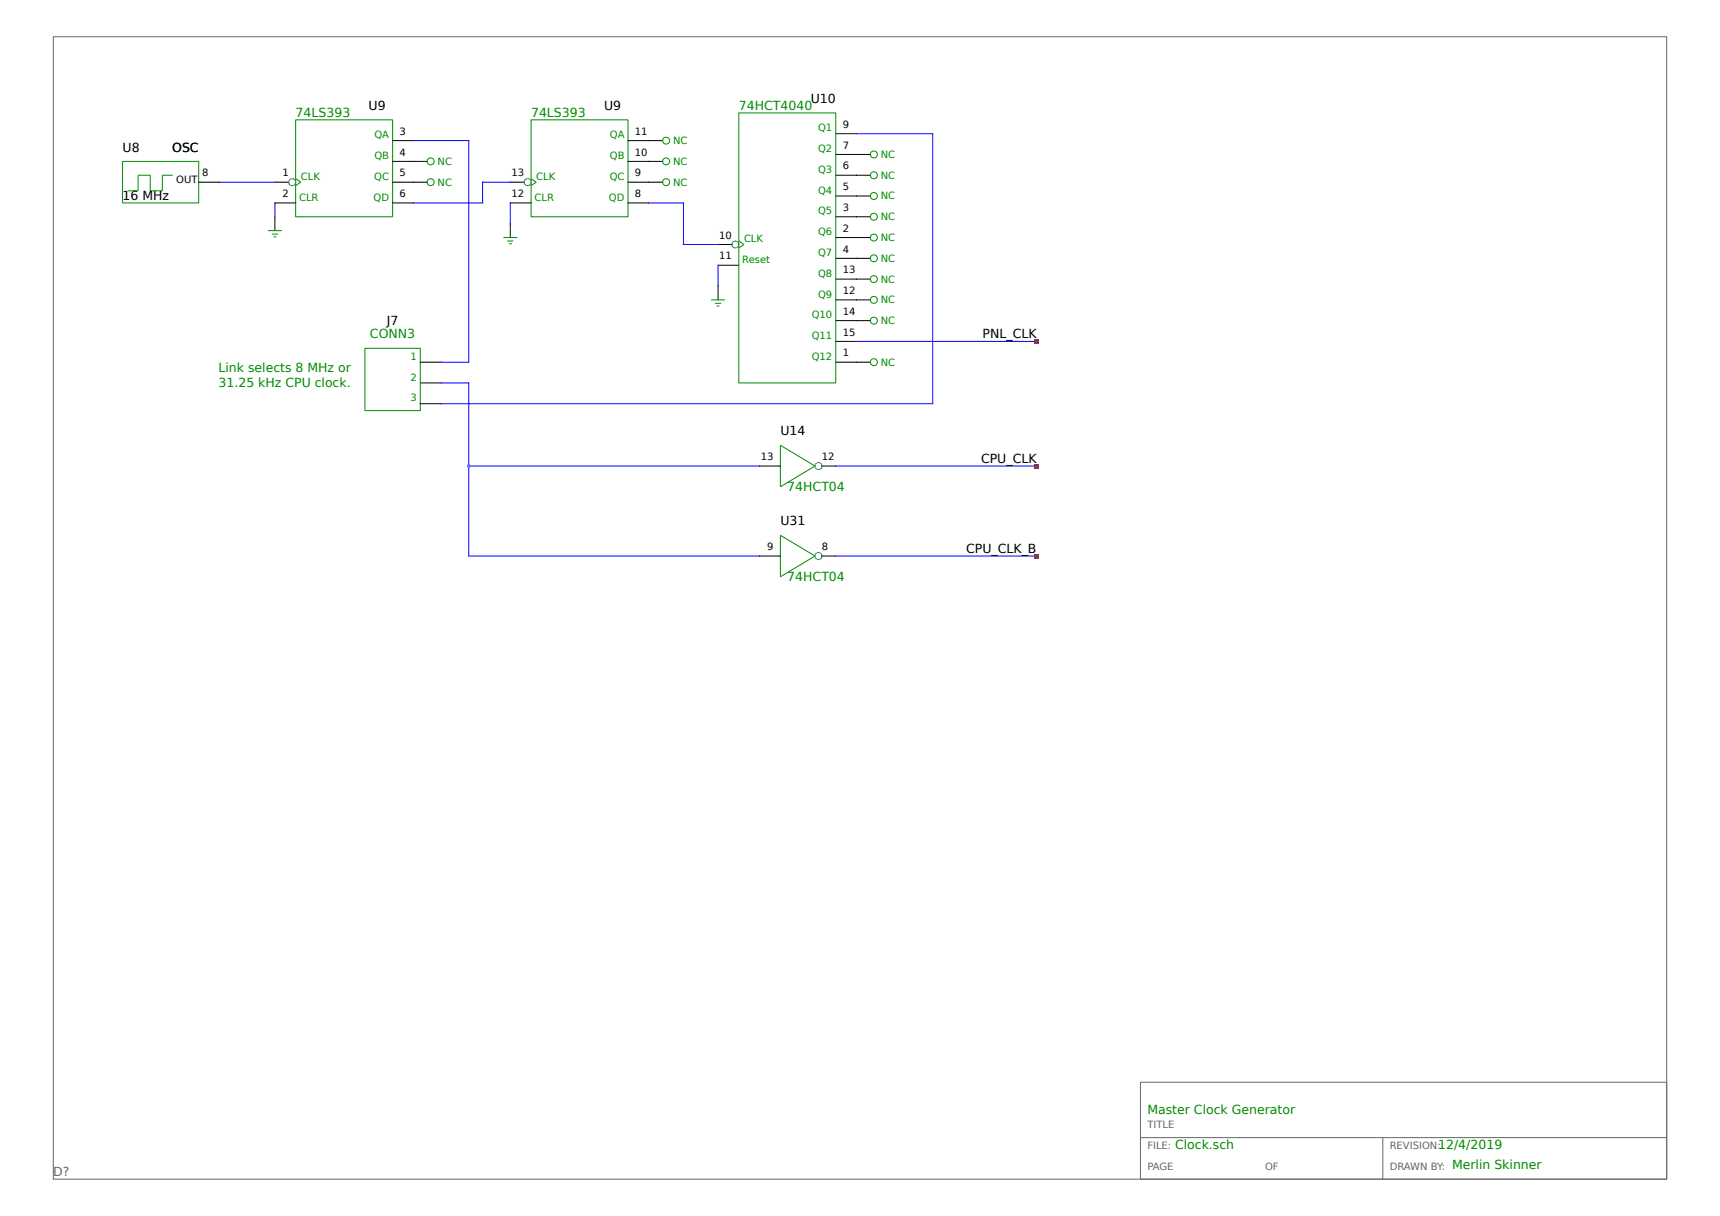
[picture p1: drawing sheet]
<svg xmlns="http://www.w3.org/2000/svg" width="297mm" height="210mm" viewBox="0 0 297 210" stroke-linecap="round" stroke-linejoin="round" font-family="sans-serif">
<path d="M9.2 6.3h278.6v197.3h-278.6zM196.9 186.9h90.9v16.7h-90.9zM196.9 196.5h90.9M238.8 196.5v7.1" fill="none" stroke="#666" stroke-width=".17"/>
<g fill="none" stroke="#008b00" stroke-width=".17">
<path d="M127.6 19.5h16.7v46.6h-16.7zM21.2 27.9h13.1v7.1h-13.1zM29.8 30.3h-1.8v2.7h-2.1v-2.7h-2.1v2.7h-1.7M46.3 39.8h2.4M51.1 20.7h16.7v16.7h-16.7zM51.1 30.9l.8 .6-.8 .6M91.7 30.9l.9 .6-.9 .6M91.7 20.7h16.7v16.7h-16.7zM46.9 40.4h1.1M47.2 40.9h.5M86.9 41h2.4M87.6 41.6h1.1"/>
<path d="M87.9 42.1h.5M122.8 51.8h2.4M123.5 52.4h1M123.7 52.9h.5M127.6 41.6l.9 .6-.9 .6M63 60.2h9.6v10.7h-9.6zM134.8 76.9l5.9 3.6-5.9 3.6zM134.8 92.4l5.9 3.6-5.9 3.6z"/>
<circle cx="74.4" cy="31.5" r=".6"/>
<circle cx="74.4" cy="27.9" r=".6"/>
<circle cx="115" cy="31.5" r=".6"/>
<circle cx="115" cy="27.9" r=".6"/>
<circle cx="115" cy="24.3" r=".6"/>
<circle cx="150.9" cy="37.4" r=".6"/>
<circle cx="150.9" cy="30.3" r=".6"/>
<circle cx="150.9" cy="33.9" r=".6"/>
<circle cx="150.9" cy="26.7" r=".6"/>
<circle cx="150.9" cy="55.4" r=".6"/>
<circle cx="150.9" cy="41" r=".6"/>
<circle cx="150.9" cy="44.6" r=".6"/>
<circle cx="150.9" cy="48.2" r=".6"/>
<circle cx="150.9" cy="51.8" r=".6"/>
<circle cx="150.9" cy="62.5" r=".6"/>
</g>
<g fill="none" stroke="#000" stroke-width=".17">
<path d="M34.3 31.5h3.6M47.5 31.5h2.4M47.5 35h3.6M47.5 37.4v2.4M67.8 24.3h3.6M67.8 31.5h6M67.8 27.9h6M67.8 35h3.6M88.1 31.5h2.4M88.1 35h3.6M88.1 38.6v2.4M108.4 24.3h6"/>
<path d="M108.4 31.5h6M108.4 27.9h6M108.4 35h3.6M144.3 23.1h3.6M144.3 26.7h6M144.3 30.3h6M144.3 33.9h6M144.3 37.4h6M124 42.2h2.4M124 45.8h3.6M124 49.4v2.4M144.3 41h6"/>
<path d="M144.3 44.6h6M144.3 48.2h6M144.3 51.8h6M144.3 55.4h6M144.3 59h3.6M72.6 62.5h3.6M72.6 66.1h3.6M72.6 69.7h3.6M144.3 62.5h6M131.2 80.5h3.6M131.2 96h3.6M141.9 80.5h2.4"/>
<path d="M141.9 96h2.4"/>
</g>
<g fill="none" stroke="#008b8b" stroke-width=".17">
<circle cx="50.4" cy="31.5" r=".6"/>
<circle cx="91.1" cy="31.5" r=".6"/>
<circle cx="127" cy="42.2" r=".6"/>
<circle cx="141.3" cy="96" r=".6"/>
<circle cx="141.3" cy="80.5" r=".6"/>
</g>
<g fill="none" stroke="#00f" stroke-width=".17">
<path d="M37.9 31.5h9.6M47.5 35v2.4M71.4 24.3h9.5v38.2h-4.7M88.1 31.5h-4.8v3.5h-11.9M88.1 35v3.6M112 35h6v7.2h6M147.9 23.1h13.2v46.6h-84.9M124 45.8v3.6M147.9 59h31.1M76.2 66.1h4.7v29.9h50.3M80.9 80.5h50.3M144.3 80.5h34.7"/>
<path d="M144.3 96h34.7"/>
</g>
<g fill="#f00">
<path d="M178.6 58.6h.7v.7h-.7z"/>
<path d="M178.6 80.1h.7v.7h-.7z"/>
<path d="M178.6 95.7h.7v.7h-.7z"/>
</g>
<path d="M80.7 80.3h.4l.1 .2-.1 .2h-.4l-.1-.2z" fill="#a020f0"/>
<g font-size="2.2">
<text x="140" y="17.8">U10</text>
<text x="63.6" y="19">U9</text>
<text x="104.3" y="19">U9</text>
<text x="21.2" y="26.2">U8</text>
<text x="21.2" y="34.5">16 MHz</text>
<text x="66.8" y="56.1">J7</text>
<text x="169.7" y="58.5">PNL_CLK</text>
<text x="134.8" y="75.2">U14</text>
<text x="169.4" y="80">CPU_CLK</text>
<text x="134.8" y="90.7">U31</text>
<text x="166.8" y="95.5">CPU_CLK_B</text>
</g>
<g font-size="2.2" fill="#008b00">
<text x="51.1" y="20.2">74LS393</text>
<text x="91.7" y="20.2">74LS393</text>
<text x="127.6" y="19">74HCT4040</text>
<text x="29.7" y="26.2">OSC</text>
<text x="63.9" y="58.5">CONN3</text>
<text x="37.7" y="64.3">Link selects 8 MHz or</text>
<text x="37.7" y="66.8">31.25 kHz CPU clock.</text>
<text x="135.9" y="84.8">74HCT04</text>
<text x="135.9" y="100.3">74HCT04</text>
<text x="198.1" y="192.4">Master Clock Generator</text>
<text x="202.9" y="198.3">Clock.sch</text>
<text x="248.3" y="198.3">12/4/2019</text>
<text x="250.7" y="201.9">Merlin Skinner</text>
</g>
<text font-size="2.2" fill="#666" x="9.2" y="203.1">D?</text>
<g font-size="1.7" fill="#008b00">
<text x="64.6" y="23.9">QA</text>
<text x="105.3" y="23.9">QA</text>
<text x="141.3" y="22.7">Q1</text>
<text x="64.6" y="27.5">QB</text>
<text x="75.6" y="28.5">NC</text>
<text x="105.3" y="27.5">QB</text>
<text x="116.2" y="24.9">NC</text>
<text x="116.2" y="28.5">NC</text>
<text x="141.3" y="26.3">Q2</text>
<text x="141.3" y="29.9">Q3</text>
<text x="152.1" y="27.3">NC</text>
<text x="51.6" y="34.6">CLR</text>
<text x="51.9" y="31.1">CLK</text>
<text x="64.5" y="34.6">QD</text>
<text x="64.6" y="31.1">QC</text>
<text x="75.6" y="32.1">NC</text>
<text x="92.3" y="34.6">CLR</text>
<text x="92.6" y="31.1">CLK</text>
<text x="105.2" y="34.6">QD</text>
<text x="105.3" y="31.1">QC</text>
<text x="116.2" y="32.1">NC</text>
<text x="141.3" y="33.4">Q4</text>
<text x="152.1" y="30.9">NC</text>
<text x="152.1" y="34.4">NC</text>
<text x="128.5" y="41.8">CLK</text>
<text x="141.3" y="37">Q5</text>
<text x="141.3" y="40.6">Q6</text>
<text x="152.1" y="38">NC</text>
<text x="152.1" y="41.6">NC</text>
<text x="128.2" y="45.4">Reset</text>
<text x="141.3" y="44.2">Q7</text>
<text x="141.3" y="47.8">Q8</text>
<text x="152.1" y="45.2">NC</text>
<text x="141.3" y="51.4">Q9</text>
<text x="152.1" y="48.8">NC</text>
<text x="152.1" y="52.4">NC</text>
<text x="140.2" y="55">Q10</text>
<text x="140.2" y="58.6">Q11</text>
<text x="152.1" y="56">NC</text>
<text x="70.9" y="65.7">2</text>
<text x="70.9" y="62.1">1</text>
<text x="140.2" y="62.1">Q12</text>
<text x="152.1" y="63.1">NC</text>
<text x="70.9" y="69.3">3</text>
</g>
<g font-size="1.7">
<text x="69" y="23.3">3</text>
<text x="109.6" y="23.3">11</text>
<text x="145.5" y="22.1">9</text>
<text x="69" y="26.9">4</text>
<text x="109.6" y="26.9">10</text>
<text x="145.5" y="25.7">7</text>
<text x="145.5" y="29.3">6</text>
<text x="30.4" y="31.6">OUT</text>
<text x="34.9" y="30.5">8</text>
<text x="48.8" y="30.5">1</text>
<text x="48.8" y="34">2</text>
<text x="69" y="30.5">5</text>
<text x="69" y="34">6</text>
<text x="88.3" y="30.5">13</text>
<text x="88.3" y="34">12</text>
<text x="109.6" y="30.5">9</text>
<text x="109.6" y="34">8</text>
<text x="145.5" y="32.8">5</text>
<text x="124.2" y="41.2">10</text>
<text x="145.5" y="36.4">3</text>
<text x="145.5" y="40">2</text>
<text x="124.2" y="44.8">11</text>
<text x="145.5" y="43.6">4</text>
<text x="145.5" y="47.2">13</text>
<text x="145.5" y="50.8">12</text>
<text x="145.5" y="54.4">14</text>
<text x="145.5" y="58">15</text>
<text x="145.5" y="61.5">1</text>
<text x="131.4" y="79.5">13</text>
<text x="141.9" y="79.5">12</text>
<text x="132.5" y="95">9</text>
<text x="141.9" y="95">8</text>
</g>
<g font-size="1.7" fill="#666">
<text x="198.1" y="194.9">TITLE</text>
<text x="198.1" y="198.4">FILE:</text>
<text x="198.1" y="202">PAGE</text>
<text x="218.4" y="202">OF</text>
<text x="240" y="198.4">REVISION:</text>
<text x="240" y="202">DRAWN BY:</text>
</g>
</svg>
